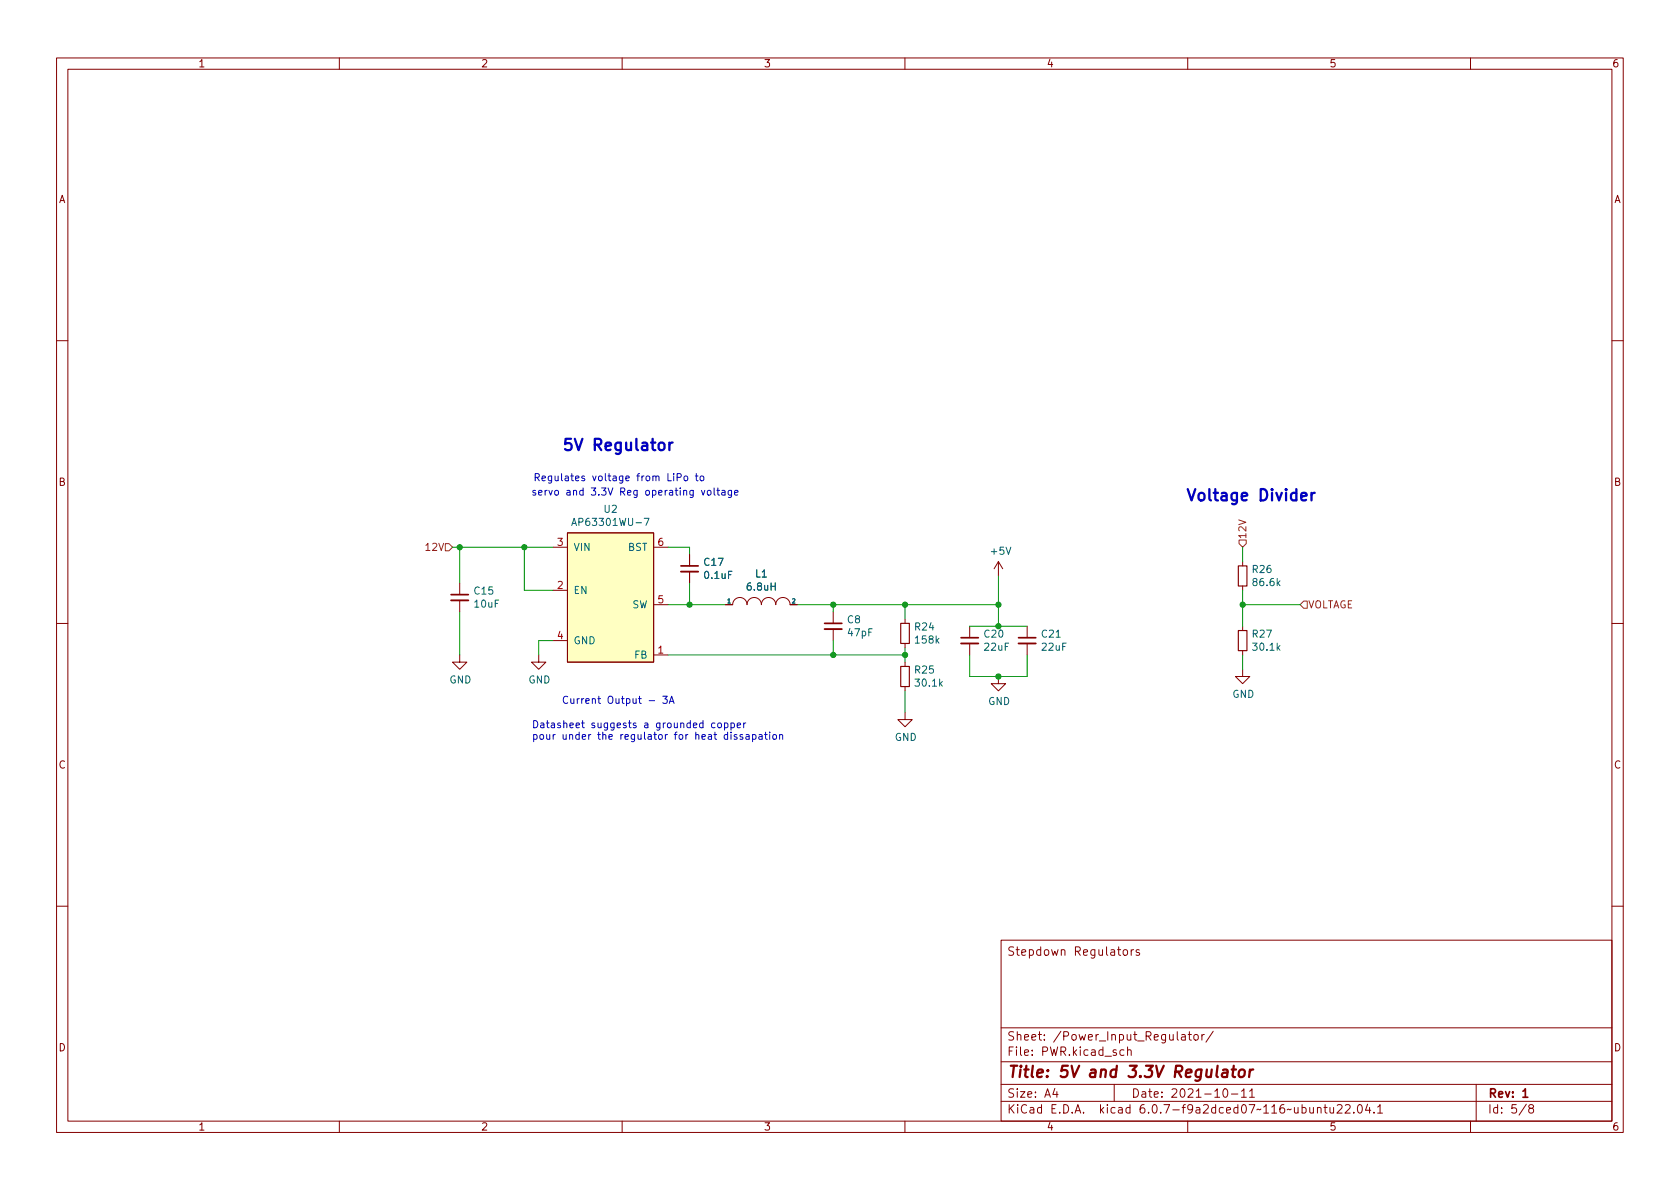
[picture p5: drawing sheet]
<svg xmlns="http://www.w3.org/2000/svg" width="297mm" height="210mm" viewBox="0 0 297 210" stroke-linecap="round" stroke-linejoin="round" font-family="sans-serif">
<g fill="none" stroke="#840000" stroke-width=".18">
<path d="M10 10.2h277v190.1h-277zM12 12.2h273v186.1h-273zM60 10.2v2M110 10.2v2M160 10.2v2M210 10.2v2M260 10.2v2M10 60.2h2M285 60.2h2M97.8 96.8h2.5M100.3 94.2h15.3v22.9h-15.3zM115.6 96.8h2.5"/>
<path d="M121.9 98v2.1M176.5 99.3l-.7 1.3M176.5 99.3v2.5M176.5 99.3l.8 1.3M219.7 99.3v.8M10 110.2h2M81.3 115.8v1.3h1.2l-1.2 1.3-1.3-1.3h1.3M81.3 103.1v2.1M81.3 106.2v2M95.2 115.8v1.3h1.3l-1.3 1.3-1.2-1.3h1.2M97.8 104.4h2.5M97.8 113.3h2.5"/>
<path d="M115.6 115.8h2.5M115.6 106.9h2.5M121.9 101.1v2M128.3 106.9h1.2a1.27 1.27 0 0 1 1.3-1.2 1.27 1.27 0 0 1 1.3 1.2 1.27 1.27 0 0 1 1.2-1.2 1.27 1.27 0 0 1 1.3 1.2 1.27 1.27 0 0 1 1.3-1.2 1.27 1.27 0 0 1 1.3 1.2 1.27 1.27 0 0 1 1.2-1.2 1.27 1.27 0 0 1 1.3 1.2h1.3M147.3 108.2v2M147.3 111.2v2.1M160 109.5v.7M160 113.8v.7M160 117.1v.8M171.4 110.7v2.1M171.4 113.8v2M176.5 119.6v1.3h1.3l-1.3 1.3-1.2-1.3h1.2"/>
<path d="M181.6 110.7v2.1M181.6 113.8v2M219.7 118.4v1.2h1.3l-1.3 1.3-1.3-1.3h1.3M219.7 103.6v.8M219.7 110.7v.8M219.7 115.1v.7M285 110.2h2M160 126v1.2h1.3l-1.3 1.3-1.3-1.3h1.3M160 121.4v.8M10 160.2h2M177 166.3h108v32h-108zM198.7 168l.4-.1 .3 .3v.4l-.3 .3h-.4l-.1-.3v-.4z"/>
<path d="M200 167.9v1M200.4 167.9l-.3 .1-.1 .2M201.4 168l-.3-.1-.2 .2v.3l.5 .1v.4h-.5M285 160.2h2M60 198.3v2M110 198.3v2M160 198.3v2M177 194.8h108M177 191.8h108M177 187.8h108M177 181.8h108M186.5 192.5l-.4 1h1"/>
<path d="M186.9 193v1M197 191.8v3M198.7 185.7l-.4-.1-.3 .3v.4l.1 .3h.6M199.4 185.8l.2-.2 .3 .1 .1 .9M199.4 185.1v1.5M208.9 183h.6l.1 .9M209.6 183.3l-.5 .1a.29 .29 0 0 0-.2 .2 .29 .29 0 0 0 .2 .3h.5M210 198.3v2M210.1 182.9h.5M210.3 182.4v1.3l.3 .2M211.1 183.1l.3-.2 .4 .2 .1 .5-.2 .3h-.3l-.3-.1zM212.5 182.9v1"/>
<path d="M212.9 182.9l-.3 .1-.1 .2M214.5 182.4l-1.3 1.9M216.4 192.6l.2-.1a.81 .81 0 0 1 .6 .7 .81 .81 0 0 1-.3 .8h-.2a.81 .81 0 0 1-.6-.6 .81 .81 0 0 1 .3-.8zM217.7 193.5h1.2M219.5 193l.4-.5v1.5M219.5 194h.9M220.9 193l.5-.5v1.5M220.9 194h.9M232.9 196l.2-.2 .4 .1 .1 .9M232.9 195.8v1M234.1 195.8h.5M234.3 195.3v1.3l.3 .2"/>
<path d="M235.1 195.8l.1 1h.4l.2-.1M235.8 195.8v1M236.4 195.5l.6-.2 .2 .2 .1 .3-.9 1h.9M237.9 195.5l.5-.2 .2 .2 .1 .3-.9 1h.9M239.4 196.7v.1M240.2 195.4l.2-.1a.81 .81 0 0 1 .5 .7 .81 .81 0 0 1-.3 .8h-.1a.81 .81 0 0 1-.6-.6 .81 .81 0 0 1 .3-.8zM241.8 195.3l-.4 1h1M242.1 195.8v1M242.9 196.7v.1M243.6 195.8l.4-.5v1.5M243.6 196.8h.8M260 198.3v2"/>
<path d="M261 191.8v6.5M269.9 195.3l-1.3 1.9M270.6 196l-.3-.3 .1-.2 .2-.2 .4 .1 .2 .2-.1 .2-.7 .2-.1 .3v.2l.3 .3h.4l.2-.3-.1-.4-.2-.1"/>
</g>
<path d="M79.8 105.2h3M120.4 100.1h3M145.8 110.2h3M169.9 112.8h3.1M180.1 112.8h3M269.3 193l.4-.5v1.5M269.3 194h.8" fill="none" stroke="#840000" stroke-width=".3"/>
<path d="M216.2 189.2l.2-.1 .6 .1-.1 1.3M217 189.6l-.6 .1a.4 .4 0 0 0-.4 .3 .4 .4 0 0 0 .3 .5l.7-.1M217.8 189.1h.7M218.1 188.5l-.2 1.7 .1 .2 .4 .1M219.2 189.3a.52 .52 0 0 1 .5-.2 .52 .52 0 0 1 .4 .4l-.1 .6a.55 .55 0 0 1-.5 .4 .55 .55 0 0 1-.5-.4zM221 189.1l-.2 1.4M221.6 189.1l-.4 .1-.2 .3" fill="none" stroke="#840000" stroke-width=".4"/>
<path d="M159.3 110.2h1.5v3.6h-1.5zM159.3 117.9h1.5v3.5h-1.5zM218.9 111.5h1.6v3.6h-1.6zM218.9 100.1h1.6v3.5h-1.6z" fill="none" stroke="#840000" stroke-width=".2"/>
<path d="M79.8 106.2h3M120.4 101.1h3M145.8 111.2h3M169.9 113.8h3.1M180.1 113.8h3" fill="none" stroke="#840000" stroke-width=".33"/>
<path d="M100.3 94.2h15.3v22.9h-15.3z" fill="#ffffc2" stroke="#ffffc2" stroke-width=".18"/>
<path d="M101.1 92.9l.4-1.2 .4 1.2M101.2 92.6h.6M113.9 91.7h.9l-.6 1.2" fill="none" stroke="#006464" stroke-width=".18"/>
<path d="M78.7 96.1h.7l.6 .7-.6 .6h-.7zM219.1 95.5h1.2v.6l-.6 .7-.6-.7zM230.5 106.3h.6v1.3h-.6l-.6-.7z" fill="none" stroke="#725600" stroke-width=".18"/>
<g fill="none" stroke="#0000c2" stroke-width=".18">
<path d="M94.6 84.4h.6l.2-.2-.1-.3-.7-.2v1.3M94.7 86.8l-.3-.1-.2 .2 .1 .2 .4 .1v.3h-.5M94.9 84.4l.5 .6M95.2 87.1l.6-.1v-.2l-.4-.1-.2 .2 .1 .6h.5M95.8 84.6l.6-.1v-.3h-.4l-.2 .2 .1 .6h.5M96.4 86.7v.9M96.7 86.7l-.3 .3M97 86.7l.4 .9 .3-.9M97.5 84.2v1l-.2 .2h-.3M97.5 84.2h-.3l-.3 .2 .1 .6h.5M98.1 84.2l.1 .8h.3l.2-.1M98.2 86.8l.3-.1 .2 .3v.3l-.2 .3-.3-.1-.1-.2z"/>
<path d="M98.7 84.2v.8M123.9 84.2h.3l.2 .2v.4l-.2 .2h-.3l-.1-.2zM129.9 87.1l.6-.1-.1-.2-.3-.1-.2 .2v.6h.5M100.4 123.2a.6 .6 0 0 0-.9 .5 .6 .6 0 0 0 .6 .7l.3-.1M100.9 123.5l.1 .8 .3 .1 .2-.1M101.5 123.5v.9M102.1 123.5v.9M102.4 123.5l-.3 .3M118.3 124.4l.5-1.3 .4 1.3M118.5 124h.6M126.4 127.9l-.4-.1-.2 .3 .1 .5h.5M127 127.9l.3-.1 .3 .3v.4l-.3 .2-.3-.1-.1-.1z"/>
<path d="M128.1 127.9l.4-.1 .2 .3-.1 .5h-.5M128.1 127.8v1.3M129.3 127.9l.3-.1 .3 .3-.2 .5h-.4M129.3 127.8v1.3M130.3 130l-.3-.1-.2 .2 .1 .2 .4 .1v.3h-.5M130.3 128.3l.6-.2v-.2l-.4-.1-.2 .2 .1 .6h.5M131.3 130l-.3-.1-.2 .2 .1 .2 .4 .1v.3h-.5M131.5 127.8v.9M131.9 127.8l-.4 .3M131.9 130h.5l.1 .7M132.5 130.2l-.5 .1-.1 .1 .1 .3h.5M133.1 130l.3-.1 .3 .2-.2 .6h-.4"/>
<path d="M133.1 129.9v1.3M134.2 130h.5l.1 .7M134.8 130.2l-.5 .1-.1 .1 .1 .3h.5M135.2 129.9h.5M135.4 129.5v1.1l.3 .1M136.1 129.5v.1M136.1 129.9v.8M136.8 130l.3-.1 .2 .2v.4l-.2 .2h-.3l-.2-.2zM137.8 130l.2-.1 .3 .1 .1 .7M137.8 129.9v.8"/>
</g>
<path d="M101 77.6h-1l-.1 .9 .3-.1 .7 .1 .2 .2-.1 .7-.3 .2h-.5l-.3-.2M230.1 87.8l.9-.2-.1-.4h-.5l-.3 .2 .1 1 .2 .1 .5-.1M231.9 87.2v1.3M232.5 87.2a.51 .51 0 0 0-.6 .3" fill="none" stroke="#0000c2" stroke-width=".4"/>
<g fill="none" stroke="#009600" stroke-width=".18">
<path d="M80 96.8h17.8M81.3 96.8v6.3M92.7 96.8v7.6h5.1M118.1 96.8h3.8v1.2M219.7 96.8v2.5M81.3 108.2v7.6M97.8 113.3h-2.6v2.5M118.1 106.9h10.2M118.1 115.8h41.9M121.9 103.1v3.8M141 106.9h35.5M147.3 106.9v1.3"/>
<path d="M147.3 113.3v2.5M160 106.9v2.6M160 114.5v2.6M171.4 110.7h10.2M171.4 115.8v3.8h10.2v-3.8M176.5 101.8v8.9M219.7 106.9h10.2M219.7 104.4v6.3M219.7 115.8v2.6M160 122.2v3.8"/>
</g>
<g fill="#009600" stroke="#009600" stroke-width=".18">
<circle cx="92.7" cy="96.8" r=".46"/>
<circle cx="147.3" cy="106.9" r=".46"/>
<circle cx="147.3" cy="115.8" r=".46"/>
<circle cx="121.9" cy="106.9" r=".46"/>
<circle cx="81.3" cy="96.8" r=".46"/>
<circle cx="176.5" cy="106.9" r=".46"/>
<circle cx="176.5" cy="110.7" r=".46"/>
<circle cx="176.5" cy="119.6" r=".46"/>
<circle cx="160" cy="106.9" r=".46"/>
<circle cx="219.7" cy="106.9" r=".46"/>
<circle cx="160" cy="115.8" r=".46"/>
</g>
<g font-size="2.8" fill="#0000c2">
<text x="102.1" y="79.7">5V Regulator</text>
<text x="209.5" y="88.6">Voltage Divider</text>
</g>
<text font-size="2.8" fill="#840000" x="178" y="190.6">Title: 5V and 3.3V Regulator</text>
<g font-size="2.1" fill="#840000">
<text x="178" y="169">Stepdown Regulators</text>
<text x="178" y="184">Sheet: /Power_Input_Regulator/</text>
<text x="178" y="186.7">File: PWR.kicad_sch</text>
<text x="178" y="196.9">KiCad E.D.A. kicad 6.0.7-f9a2dced07~116~ubuntu22.04.1</text>
<text x="178" y="194.1">Size: A4</text>
<text x="200" y="194.1">Date: 2021-10-11</text>
<text x="263" y="194.1">Rev: 1</text>
<text x="263" y="196.9">Id: 5/8</text>
</g>
<g font-size="1.8" fill="#840000">
<text x="35" y="11.9">1</text>
<text x="85" y="11.9">2</text>
<text x="135" y="11.9">3</text>
<text x="185" y="11.9">4</text>
<text x="235" y="11.9">5</text>
<text x="285" y="11.9">6</text>
<text x="10.3" y="35.9">A</text>
<text x="285.3" y="35.9">A</text>
<text x="10.3" y="85.9">B</text>
<text x="285.3" y="85.9">B</text>
<text x="10.3" y="135.9">C</text>
<text x="285.3" y="135.9">C</text>
<text x="10.3" y="185.9">D</text>
<text x="285.3" y="185.9">D</text>
<text x="35" y="199.9">1</text>
<text x="85" y="199.9">2</text>
<text x="135" y="199.9">3</text>
<text x="185" y="199.9">4</text>
<text x="235" y="199.9">5</text>
<text x="285" y="199.9">6</text>
</g>
<g font-size="1.8" fill="#0000c2">
<text x="99.2" y="85.1">Regulates voltage from LiPo to</text>
<text x="99.3" y="87.6">servo and 3.3V Reg operating voltage</text>
<text x="102.9" y="124.4">Current Output - 3A</text>
<text x="94" y="128.8">Datasheet suggests a grounded copper</text>
<text x="94" y="130.8">pour under the regulator for heat dissapation</text>
</g>
<g font-size="1.8" fill="#006464">
<text x="102" y="93">AP63301WU-7</text>
<text x="106.8" y="90.7">U2</text>
<text x="101.3" y="97.4">VIN</text>
<text x="111" y="97.4">BST</text>
<text x="124.6" y="100">C17</text>
<text x="175.3" y="98.1">+5V</text>
<text x="221.5" y="101.3">R26</text>
<text x="83.9" y="105.1">C15</text>
<text x="84" y="107.4">10uF</text>
<text x="101.3" y="105">EN</text>
<text x="111.7" y="107.6">SW</text>
<text x="124.7" y="102.4">0.1uF</text>
<text x="132.2" y="104.4">6.8uH</text>
<text x="133.6" y="102.1">L1</text>
<text x="221.7" y="103.6">86.6k</text>
<text x="101.3" y="113.9">GND</text>
<text x="149.8" y="110.2">C8</text>
<text x="150" y="112.5">47pF</text>
<text x="161.8" y="111.5">R24</text>
<text x="162" y="113.8">158k</text>
<text x="174.1" y="112.7">C20</text>
<text x="184.2" y="112.7">C21</text>
<text x="221.5" y="112.7">R27</text>
<text x="112.2" y="116.5">FB</text>
<text x="161.8" y="119.1">R25</text>
<text x="174.1" y="115.1">22uF</text>
<text x="184.3" y="115.1">22uF</text>
<text x="221.7" y="115.1">30.1k</text>
<text x="79.4" y="120.8">GND</text>
<text x="93.4" y="120.8">GND</text>
<text x="162" y="121.4">30.1k</text>
<text x="174.7" y="124.7">GND</text>
<text x="217.9" y="123.4">GND</text>
<text x="158.2" y="131">GND</text>
</g>
<g font-size="1.8" fill="#725600">
<text x="220.3" y="95.4" transform="rotate(-90 220.3 95.4)">12V</text>
<text x="75.5" y="97.4">12V</text>
<text x="231.2" y="107.6">VOLTAGE</text>
</g>
<g font-size="1.8" fill="#a90000">
<text x="98.6" y="96.5">3</text>
<text x="116.3" y="96.5">6</text>
<text x="98.6" y="104.1">2</text>
<text x="116.3" y="106.7">5</text>
<text x="98.6" y="113">4</text>
<text x="116.3" y="115.6">1</text>
</g>
<g font-size="1.1" fill="#006464">
<text x="128.6" y="106.7">1</text>
<text x="140" y="106.7">2</text>
</g>
</svg>
